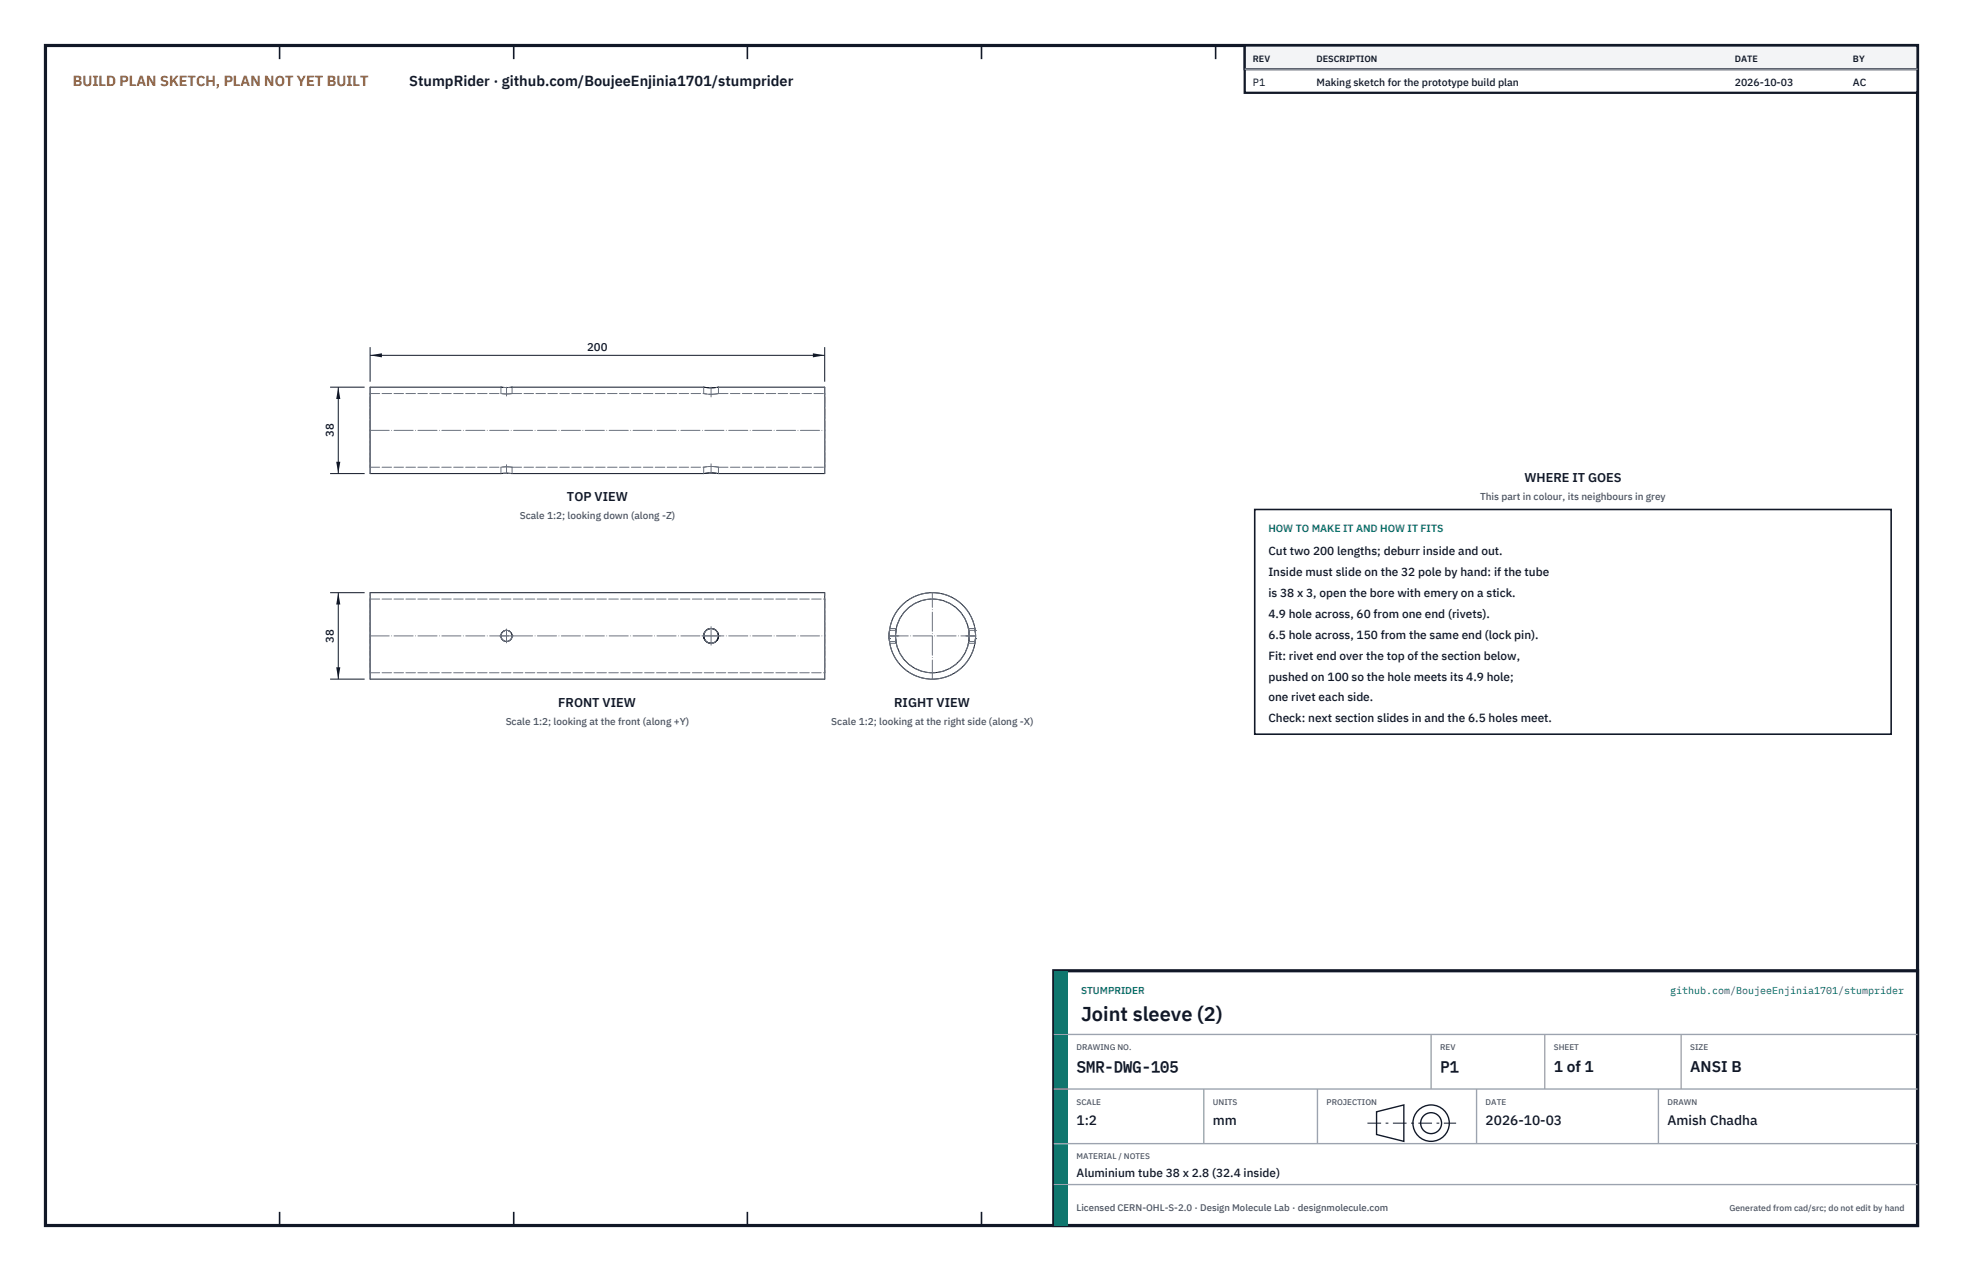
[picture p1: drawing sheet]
<svg xmlns="http://www.w3.org/2000/svg" width="432mm" height="279mm" viewBox="0 0 432 279" stroke-linecap="round" stroke-linejoin="round" font-family="sans-serif">
<path d="M10 10h411.8v259.4h-411.8z" fill="none" stroke="#111827" stroke-width=".7" stroke-linecap="butt"/>
<g fill="none" stroke="#111827" stroke-width=".35">
<path d="M61.5 10v3M113 10v3M164.4 10v3M215.9 10v3M267.4 10v3M318.9 10v3M370.3 10v3M61.5 266.4v3M113 266.4v3M164.4 266.4v3M215.9 266.4v3M267.4 266.4v3"/>
<path d="M318.9 266.4v3M370.3 266.4v3"/>
</g>
<g fill="none" stroke="#111727" stroke-width=".22">
<path d="M110.2 85.1h2.4M110.2 85.1l.5 .1M110.2 85.1h-28.8v19h28.8M110.9 85.2h.1M111.7 85.2h-.4M112.6 85.1h-.2M112.6 85.1h42.2M154.8 85.1l1.6 .1 1.6-.1M154.8 85.1l1.2 .1M157.5 85.2h-1.2M158 85.1l-.4 .1M158 85.1h23.4v19h-23.4"/>
<path d="M110.2 104.1h2.4M110.7 104.1h-.5M110.9 104h.1M111.3 104h.4M112.4 104.1h.2M112.6 104.1h42.2M154.8 104.1l1.6-.1 1.6 .1M156 104l-1.2 .1M156.3 104h1.2M157.6 104.1h.4M81.4 130.3h100v19h-100zM110.4 139.2a1.22 1.22 0 0 0 .8 1.8"/>
<path d="M110.5 139l-.1 .1M110.5 139a1.22 1.22 0 0 1 1.8 0 1.22 1.22 0 0 1-.1 1.7M154.8 139.9l.2 .7M154.8 139.9a1.63 1.63 0 0 0 1.5 1.5M154.8 139.6v.1M155 139l-.2 .7M155.1 138.9l-.1 .1M155.1 138.9h.1M155.1 138.8a1.62 1.62 0 0 1 2.5-.1 1.62 1.62 0 0 1-.4 2.5M155.2 138.8h.1M155.2 138.7h.1M156 138.2a1.63 1.63 0 0 0-.9 2.5"/>
<path d="M156.2 138.2h.1M156.3 138.2h-.3M156.3 138.2h-.1M156.3 138.2a1.63 1.63 0 0 1 1.6 .9 1.63 1.63 0 0 1-.3 1.8M156.4 138.2h-.1M157.9 139.2l.1 .1a1.62 1.62 0 0 1-1 2M195.6 139.7v.3M195.6 139.6h.1M195.6 138.8v.6M195.7 138.7h-.1M195.7 138.6h.1M197.1 138.4l.1-.2-.2 1.6 .2 1.6-.1-.3"/>
<path d="M213.1 138.4l-.1-.2 .2 1.6-.2 1.6 .1-.3M213.1 138.6v.1M213.1 138.7h.1M213.1 138.7v.1M213.1 138.9l.1 .2M213.2 139.3h.1M214.5 138.6h.1M214.5 138.7h.1M214.5 138.8l.1 .6M214.6 139.6h.1M214.6 139.7v.3M111.4 141h.1"/>
<path d="M112.1 140.8h.1M155 140.7a1.62 1.62 0 0 0 1.4 .7M156.3 141.4h.1M156.4 141.4h.1M156.9 141.3l-.4 .1M195.6 140.1v.2M195.6 140.4v.1M195.6 140.4h.1M195.6 140.6v.3M195.7 140.9v.1M195.7 141h.1M213.2 140.3l-.1 .6"/>
<path d="M214.5 141h.1M214.5 140.9v.1M214.6 140.6l-.1 .3M214.6 140.4v.1M214.6 140.4h.1M214.6 140.1v.2"/>
<circle cx="111.4" cy="139.8" r="1.23"/>
<circle cx="156.4" cy="139.8" r="1.62"/>
<circle cx="205.1" cy="139.8" r="8.1"/>
<circle cx="205.1" cy="139.8" r="9.5"/>
</g>
<g fill="none" stroke="#6a7180" stroke-width=".22" stroke-dasharray="2.1 .5">
<path d="M81.4 94.6v-9.5M81.4 94.6v-8.1M81.4 86.5v16.2M81.4 86.5h28.8M110.2 86.5l1.2 .1M110.2 85.1v1.4M110.7 85.2h.2M110.9 85.2h.4M111.4 85.2h.1M111.4 86.6l1.2-.1M111.7 85.2l.7-.1M112.6 86.5h-2.4"/>
<path d="M112.6 85.1v1.4M112.6 86.5h42.2M154.8 86.5l1.6 .2M154.8 85.1v1.4M156 85.2h.3M156.4 85.2h.1M156.4 86.7l1.6-.2M157.5 85.2h.1M158 86.5l-1.6 .2-1.6-.2M158 85.1v1.4M158 86.5h23.4M181.4 94.6v-9.5"/>
<path d="M181.4 94.6v-8.1M181.4 86.5v16.2M81.4 104.1v-9.5M81.4 102.7v-8.1M81.4 102.7h28.8M110.2 102.7l1.2-.1M110.2 102.7v1.4M110.7 104.1l.2-.1M110.9 104h.4M111.4 104h.1M111.4 102.6l1.2 .1M111.7 104l.7 .1"/>
<path d="M112.6 102.7h-2.4M112.6 102.7v1.4M112.6 102.7h42.2M154.8 102.7l1.6-.2M154.8 102.7v1.4M156 104h.3M156.4 104h.1M156.4 102.5l1.6 .2M157.5 104l.1 .1M158 102.7a8.1 8.1 0 0 0-3.2 0M158 102.7v1.4M158 102.7h23.4"/>
<path d="M181.4 104.1v-9.5M181.4 102.7v-8.1M81.4 131.7v16.2M81.4 131.7h100M110.4 139.1v.1M110.5 139h.1M154.8 139.8v.1M154.8 139.8h.1M154.8 139.9h.1M154.8 139.7h.1M154.8 139.6v.1M154.8 139.6h.1"/>
<path d="M155 139h.1M155.1 138.9l-.3 .7M155.1 138.8v.1M155.1 138.8h.1M155.2 138.8l-.1 .1M155.2 138.7v.1M156 138.2l-.8 .5M156.1 138.2h.1M156.2 138.2h-.2M156.2 138.2h.1M156.3 138.2h.1M156.4 138.2h.1"/>
<path d="M157.9 139.2l-.6-.8-.9-.2M181.4 131.7v16.2M195.6 139.7v-.1M195.6 139.6v-.2M195.6 138.8v-.1M195.7 138.7v-.1M195.7 138.6h.1M195.7 138.6v2.4M195.7 138.2l-.1 1.6 .1 1.6M197.1 138.6v2.4M197.1 138.6h-1.4M197.1 138.4l-.1 1.4 .1 1.3"/>
<path d="M197.2 138.2h-1.5M213.1 138.4l.1 1.4-.1 1.3M213.1 138.6v2.4M213.1 138.7h.1M213.1 138.9v-.1M213.2 139.3v-.2M214.5 138.2l.1 1.6-.1 1.6M214.5 138.2h-1.5M214.5 138.6v2.4M214.5 138.6h-1.4M214.5 138.6h.1M214.5 138.7v-.1"/>
<path d="M214.5 138.8v-.1M214.6 139.6v-.2M214.6 139.7v-.1M81.4 149.3v-19M81.4 147.9v-16.2M81.4 147.9h100M111.2 141h.2M111.4 141h.1M111.4 141a1.22 1.22 0 0 0 1.1-1.8 1.22 1.22 0 0 0-2.1-.1 1.22 1.22 0 0 0 .8 1.9h.2M111.4 141l.7-.2M112.1 140.8l.1-.1M155 140.6v.1"/>
<path d="M155.1 140.7l.4 .4 .8 .3M156.3 141.4h.1M156.4 141.4h.1M156.4 141.4l.8-.2M156.4 141.4l.6-.1 .6-.4M156.5 141.4h.1M156.6 141.4h.1M156.7 141.4h.1M156.9 141.3h.1M181.4 149.3v-19M181.4 147.9v-16.2M195.6 140.1v-.1"/>
<path d="M195.6 140.4v-.1M195.6 140.4h.1M195.6 140.6v-.1M195.6 140.7h.1M195.7 140.9h-.1M195.7 141h.1M195.7 141.4l-.1-1.6 .1-1.6M197.1 141h-1.4M197.1 141v-2.4M197.2 141.4h-1.5M213.1 141v-.1M213.2 140.3v-1"/>
<path d="M214.5 141.4l.1-1.6-.1-1.6M214.5 141.4h-1.5M214.5 141h-1.4M214.5 141h.1M214.5 140.9h.1M214.5 140.7h.1M214.6 140.6v-.1M214.6 140.4h.1M214.6 140.4v-.1M214.6 140.1v-.1"/>
<circle cx="205.1" cy="139.8" r="8.1"/>
<circle cx="205.1" cy="139.8" r="9.5"/>
</g>
<g fill="none" stroke="#6a7180" stroke-width=".22" stroke-dasharray="4.2 .5 0 .5">
<path d="M81.4 94.6h100M111.4 85.1v2M156.4 85.1v2.2M111.4 102.2v1.9M156.4 102v2.1M81.4 139.8h100M109.9 139.8h3M154.4 139.8h4M195.6 139.8h19M197.5 139.8h-1.9M197.7 139.8h-2.1M214.6 139.8h-2.2"/>
<path d="M214.6 139.8h-2M111.4 141.3v-3M156.4 141.8v-4M205.1 149.3v-19"/>
</g>
<path d="M81.4 76.3v7.6M81.4 78.1h100M181.4 76.3v7.6" fill="none" stroke="#111827" stroke-width=".22"/>
<path d="M81.4 78.1l2.6-.4v.9zM178.8 77.7v.9l2.6-.5z" fill="#111827"/>
<path d="M72.6 85.1h7.6M74.4 85.1v19M72.6 104.1h7.6" fill="none" stroke="#111827" stroke-width=".22"/>
<path d="M74.4 85.1l-.4 2.6h.9zM74 101.5h.9l-.5 2.6z" fill="#111827"/>
<path d="M72.6 130.3h7.6M74.4 130.3v19M72.6 149.3h7.6" fill="none" stroke="#111827" stroke-width=".22"/>
<path d="M74.4 130.3l-.4 2.6h.9zM74 146.7h.9l-.5 2.6z" fill="#111827"/>
<path d="M276 112h140v49.4h-140z" fill="#fff" stroke="#111827" stroke-width=".35"/>
<path d="M273.8 10h148v10.4h-148z" fill="#fff" stroke="#111827" stroke-width=".5"/>
<path d="M273.8 10h148v5.2h-148z" fill="#f3f4f6" stroke="#111827" stroke-width=".5"/>
<path d="M273.8 15.2h148" fill="none" stroke="#9ca3af" stroke-width=".3"/>
<path d="M231.8 213.4h190v56h-190z" fill="#fff" stroke="#111827" stroke-width=".7" stroke-linecap="butt"/>
<path d="M231.8 213.4h3v56h-3z" fill="#0f766e"/>
<path d="M231.8 227.4h190M231.8 239.4h190M264.8 239.4v12M289.8 239.4v12M314.8 227.4v12M324.8 239.4v12M339.8 227.4v12M364.8 239.4v12M369.8 227.4v12M231.8 251.4h190M231.8 260.4h190" fill="none" stroke="#9ca3af" stroke-width=".3"/>
<g fill="none" stroke="#111827" stroke-width=".3">
<path d="M302.8 244.4l6-1.5v8l-6-1.5z"/>
<circle cx="314.8" cy="246.9" r="4"/>
<circle cx="314.8" cy="246.9" r="2.3"/>
</g>
<path d="M300.8 246.9h19.5" fill="none" stroke="#111827" stroke-width=".22" stroke-dasharray="3 1 .6 1" stroke-linecap="butt"/>
<text font-size="4.4" fill="#111827" x="237.8" y="224.4">Joint sleeve (2)</text>
<g font-size="3.4" fill="#111827">
<text x="236.8" y="235.6">SMR-DWG-105</text>
<text x="316.8" y="235.6">P1</text>
<text x="341.8" y="235.6">1 of 1</text>
<text x="371.8" y="235.6">ANSI B</text>
</g>
<text font-size="3.2" fill="#b45309" x="16" y="19">BUILD PLAN SKETCH, PLAN NOT YET BUILT</text>
<text font-size="3.2" fill="#111827" x="90" y="19">StumpRider · github.com/BoujeeEnjinia1701/stumprider</text>
<g font-size="3" fill="#111827">
<text x="236.8" y="247.2">1:2</text>
<text x="266.8" y="247.2">mm</text>
<text x="326.8" y="247.2">2026-10-03</text>
<text x="366.8" y="247.2">Amish Chadha</text>
</g>
<g font-size="2.8" fill="#111827">
<text x="335.3" y="106">WHERE IT GOES</text>
<text x="124.7" y="110.2">TOP VIEW</text>
<text x="122.8" y="155.4">FRONT VIEW</text>
<text x="196.7" y="155.4">RIGHT VIEW</text>
</g>
<g font-size="2.6" fill="#111827">
<text x="279" y="122">Cut two 200 lengths; deburr inside and out.</text>
<text x="279" y="126.6">Inside must slide on the 32 pole by hand: if the tube</text>
<text x="279" y="131.2">is 38 x 3, open the bore with emery on a stick.</text>
<text x="279" y="135.8">4.9 hole across, 60 from one end (rivets).</text>
<text x="279" y="140.4">6.5 hole across, 150 from the same end (lock pin).</text>
<text x="279" y="145">Fit: rivet end over the top of the section below,</text>
<text x="279" y="149.6">pushed on 100 so the hole meets its 4.9 hole;</text>
<text x="279" y="154.2">one rivet each side.</text>
<text x="279" y="158.8">Check: next section slides in and the 6.5 holes meet.</text>
<text x="236.8" y="258.8">Aluminium tube 38 x 2.8 (32.4 inside)</text>
</g>
<g font-size="2.5" fill="#111827">
<text x="129.1" y="77.1">200</text>
<text x="73.4" y="96.1" transform="rotate(-90 73.4 96.1)">38</text>
<text x="73.4" y="141.3" transform="rotate(-90 73.4 141.3)">38</text>
</g>
<g font-size="2.3" fill="#111827">
<text x="275.6" y="18.8">P1</text>
<text x="289.6" y="18.8">Making sketch for the prototype build plan</text>
<text x="381.6" y="18.8">2026-10-03</text>
<text x="407.6" y="18.8">AC</text>
</g>
<text font-size="2.3" fill="#0f766e" x="279" y="117">HOW TO MAKE IT AND HOW IT FITS</text>
<g font-size="2.2" fill="#4b5563">
<text x="325.6" y="110">This part in colour, its neighbours in grey</text>
<text x="114.3" y="114.2">Scale 1:2; looking down (along -Z)</text>
<text x="111.2" y="159.4">Scale 1:2; looking at the front (along +Y)</text>
<text x="182.9" y="159.4">Scale 1:2; looking at the right side (along -X)</text>
</g>
<g font-size="2.2" fill="#0f766e">
<text x="237.8" y="218.4">STUMPRIDER</text>
<text x="367.4" y="218.4">github.com/BoujeeEnjinia1701/stumprider</text>
</g>
<text font-size="2.1" fill="#4b5563" x="236.8" y="266.2">Licensed CERN-OHL-S-2.0 · Design Molecule Lab · designmolecule.com</text>
<g font-size="2" fill="#111827">
<text x="275.6" y="13.6">REV</text>
<text x="289.6" y="13.6">DESCRIPTION</text>
<text x="381.6" y="13.6">DATE</text>
<text x="407.6" y="13.6">BY</text>
</g>
<text font-size="1.9" fill="#4b5563" x="380.4" y="266.2">Generated from cad/src; do not edit by hand</text>
<g font-size="1.8" fill="#4b5563">
<text x="236.8" y="230.8">DRAWING NO.</text>
<text x="316.8" y="230.8">REV</text>
<text x="341.8" y="230.8">SHEET</text>
<text x="371.8" y="230.8">SIZE</text>
<text x="236.8" y="242.8">SCALE</text>
<text x="266.8" y="242.8">UNITS</text>
<text x="291.8" y="242.8">PROJECTION</text>
<text x="326.8" y="242.8">DATE</text>
<text x="366.8" y="242.8">DRAWN</text>
<text x="236.8" y="254.8">MATERIAL / NOTES</text>
</g>
</svg>
